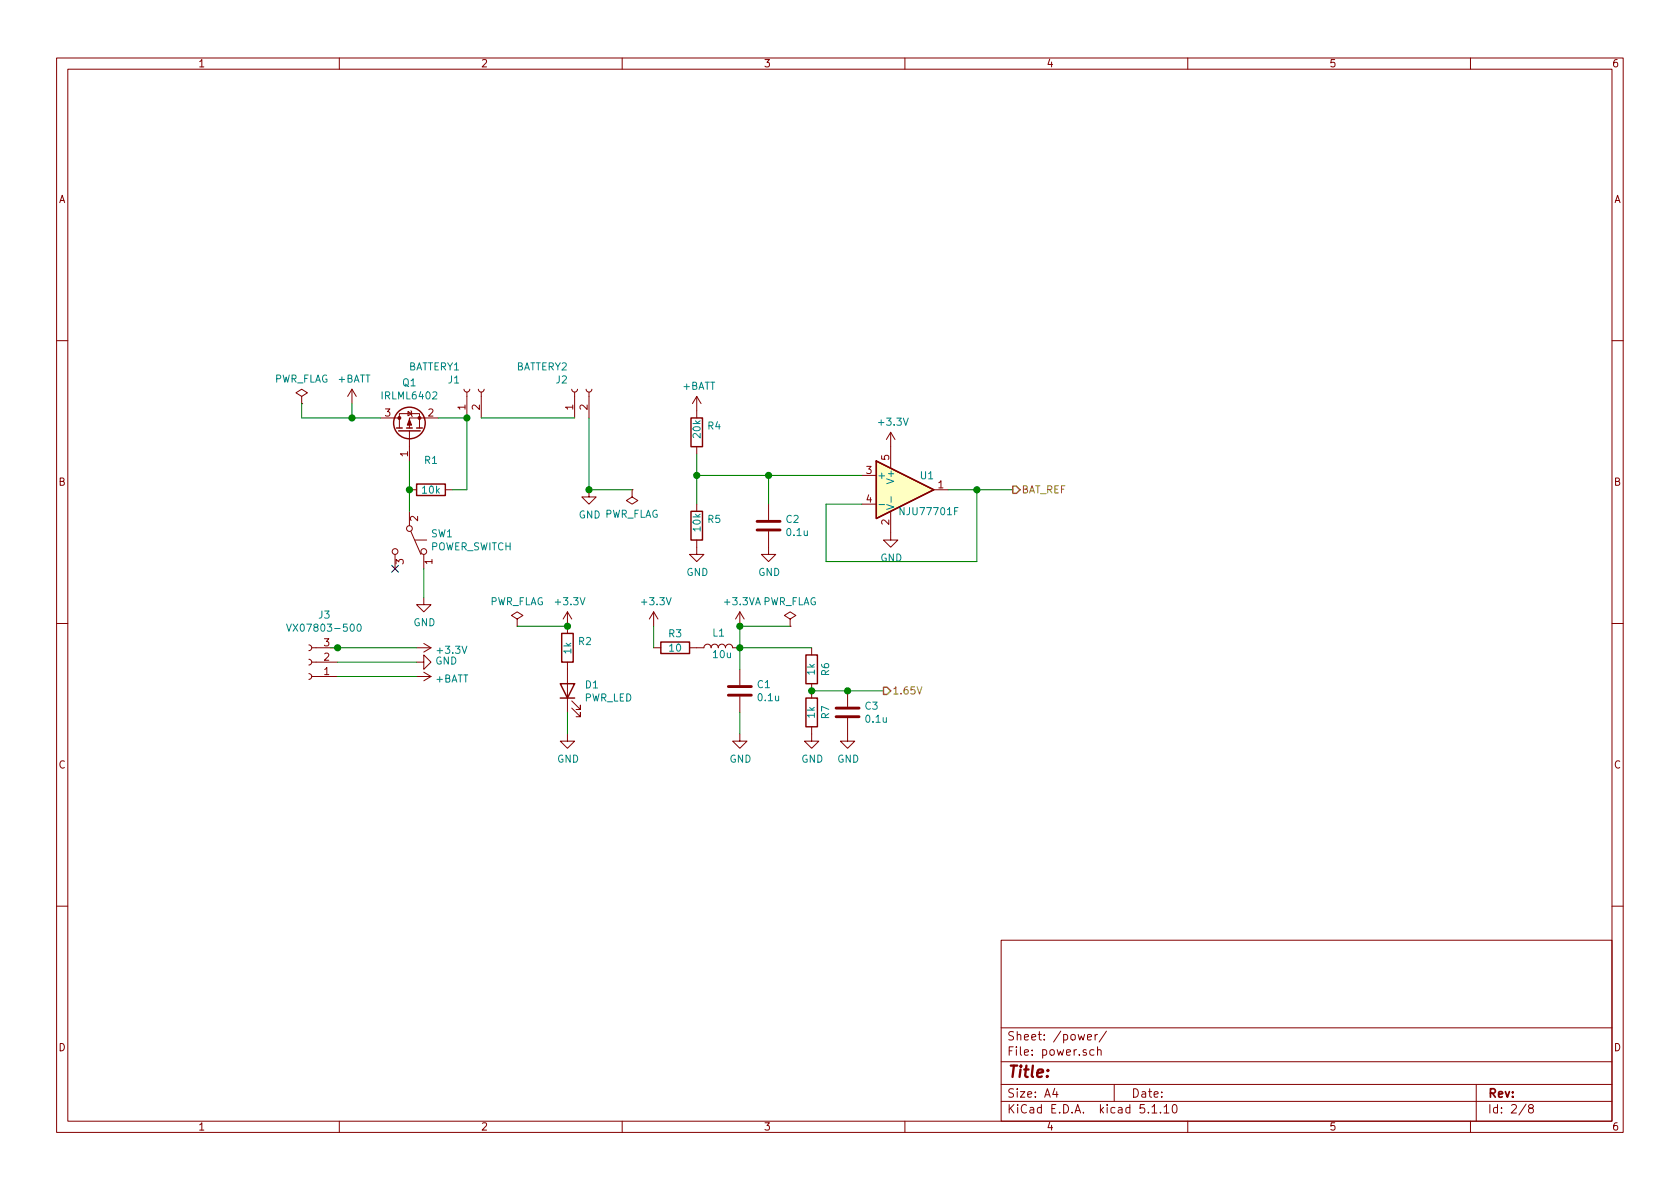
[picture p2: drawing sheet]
EESchema Schematic File Version 4
EELAYER 30 0
EELAYER END
$Descr A4 11693 8268
encoding utf-8
Sheet 2 8
Title ""
Date ""
Rev ""
Comp ""
Comment1 ""
Comment2 ""
Comment3 ""
Comment4 ""
$EndDescr
$Comp
L Transistor_FET:IRLML6402 Q1
U 1 1
P 2850 3000
F 0 "Q1" V 3192 3000 50  0000 C CNN
F 1 "IRLML6402" V 3101 3000 50  0000 C CNN
F 2 "TO_SOT_Packages_SMD:SOT-23" H 3050 2925 50  0001 L CIN
F 3 "https://www.infineon.com/dgdl/irlml6402pbf.pdf?fileId=5546d462533600a401535668d5c2263c" H 2850 3000 50  0001 L CNN
	1    2850 3000
	0    -1   -1   0   
$EndComp
$Comp
L Device:R R1
U 1 1
P 3000 3400
F 0 "R1" V 2793 3400 50  0000 C CNN
F 1 "10k" V 3000 3400 50  0000 C CNN
F 2 "Resistors_SMD:R_0603_HandSoldering" V 2930 3400 50  0001 C CNN
F 3 "~" H 3000 3400 50  0001 C CNN
	1    3000 3400
	0    1    1    0   
$EndComp
Wire Wire Line
	2850 3200 2850 3400
$Comp
L Connector:Conn_01x02_Female J1
U 1 1
P 3250 2700
F 0 "J1" V 3312 2744 50  0000 L CNN
F 1 "BATTERY1" V 3403 2744 50  0000 L CNN
F 2 "Connectors_Molex:Molex_PicoBlade_53047-0210_02x1.25mm_Straight" H 3250 2700 50  0001 C CNN
F 3 "~" H 3250 2700 50  0001 C CNN
	1    3250 2700
	0    -1   -1   0   
$EndComp
Wire Wire Line
	3050 2900 3250 2900
Wire Wire Line
	3150 3400 3250 3400
Wire Wire Line
	3250 3400 3250 2900
Connection ~ 3250 2900
Wire Wire Line
	3350 2900 4000 2900
$Comp
L Connector:Conn_01x02_Female J2
U 1 1
P 4000 2700
F 0 "J2" V 4062 2744 50  0000 L CNN
F 1 "BATTERY2" V 4153 2744 50  0000 L CNN
F 2 "Connectors_Molex:Molex_PicoBlade_53047-0210_02x1.25mm_Straight" H 4000 2700 50  0001 C CNN
F 3 "~" H 4000 2700 50  0001 C CNN
	1    4000 2700
	0    -1   -1   0   
$EndComp
Wire Wire Line
	4100 2900 4100 3400
$Comp
L power:GND #PWR0101
U 1 1
P 4100 3400
F 0 "#PWR0101" H 4100 3150 50  0001 C CNN
F 1 "GND" H 4105 3227 50  0000 C CNN
F 2 "" H 4100 3400 50  0001 C CNN
F 3 "" H 4100 3400 50  0001 C CNN
	1    4100 3400
	1    0    0    -1  
$EndComp
Wire Wire Line
	2850 3400 2850 3550
Connection ~ 2850 3400
Wire Wire Line
	2950 3950 2950 4150
$Comp
L power:GND #PWR0102
U 1 1
P 2950 4150
F 0 "#PWR0102" H 2950 3900 50  0001 C CNN
F 1 "GND" H 2955 3977 50  0000 C CNN
F 2 "" H 2950 4150 50  0001 C CNN
F 3 "" H 2950 4150 50  0001 C CNN
	1    2950 4150
	1    0    0    -1  
$EndComp
NoConn ~ 2750 3950
$Comp
L Switch:SW_Push_SPDT SW1
U 1 1
P 2850 3750
F 0 "SW1" V 2804 3898 50  0000 L CNN
F 1 "POWER_SWITCH" V 2895 3898 50  0000 L CNN
F 2 "Pin_Headers:Pin_Header_Straight_1x03_Pitch2.54mm" H 2850 3750 50  0001 C CNN
F 3 "~" H 2850 3750 50  0001 C CNN
	1    2850 3750
	0    1    1    0   
$EndComp
Wire Wire Line
	2650 2900 2450 2900
Wire Wire Line
	2450 2900 2450 2800
$Comp
L power:+BATT #PWR0103
U 1 1
P 2450 2800
F 0 "#PWR0103" H 2450 2650 50  0001 C CNN
F 1 "+BATT" H 2465 2973 50  0000 C CNN
F 2 "" H 2450 2800 50  0001 C CNN
F 3 "" H 2450 2800 50  0001 C CNN
	1    2450 2800
	1    0    0    -1  
$EndComp
$Comp
L power:PWR_FLAG #FLG0101
U 1 1
P 2100 2800
F 0 "#FLG0101" H 2100 2875 50  0001 C CNN
F 1 "PWR_FLAG" H 2100 2973 50  0000 C CNN
F 2 "" H 2100 2800 50  0001 C CNN
F 3 "~" H 2100 2800 50  0001 C CNN
	1    2100 2800
	1    0    0    -1  
$EndComp
Wire Wire Line
	2100 2800 2100 2900
Wire Wire Line
	2100 2900 2450 2900
Connection ~ 2450 2900
$Comp
L power:+BATT #PWR07
U 1 1
P 4850 2850
F 0 "#PWR07" H 4850 2700 50  0001 C CNN
F 1 "+BATT" H 4865 3023 50  0000 C CNN
F 2 "" H 4850 2850 50  0001 C CNN
F 3 "" H 4850 2850 50  0001 C CNN
	1    4850 2850
	1    0    0    -1  
$EndComp
$Comp
L power:GND #PWR08
U 1 1
P 4850 3800
F 0 "#PWR08" H 4850 3550 50  0001 C CNN
F 1 "GND" H 4855 3627 50  0000 C CNN
F 2 "" H 4850 3800 50  0001 C CNN
F 3 "" H 4850 3800 50  0001 C CNN
	1    4850 3800
	1    0    0    -1  
$EndComp
$Comp
L Device:R R5
U 1 1
P 4850 3650
F 0 "R5" H 4920 3696 50  0000 L CNN
F 1 "10k" V 4850 3600 50  0000 L CNN
F 2 "Resistors_SMD:R_0603_HandSoldering" V 4780 3650 50  0001 C CNN
F 3 "~" H 4850 3650 50  0001 C CNN
	1    4850 3650
	1    0    0    -1  
$EndComp
Wire Wire Line
	4850 3300 5350 3300
Wire Wire Line
	4850 3300 4850 3500
Wire Wire Line
	5350 3300 5350 3500
Connection ~ 5350 3300
$Comp
L Device:C C2
U 1 1
P 5350 3650
F 0 "C2" H 5465 3696 50  0000 L CNN
F 1 "0.1u" H 5465 3605 50  0000 L CNN
F 2 "Capacitors_SMD:C_0603_HandSoldering" H 5388 3500 50  0001 C CNN
F 3 "~" H 5350 3650 50  0001 C CNN
	1    5350 3650
	1    0    0    -1  
$EndComp
$Comp
L power:GND #PWR011
U 1 1
P 5350 3800
F 0 "#PWR011" H 5350 3550 50  0001 C CNN
F 1 "GND" H 5355 3627 50  0000 C CNN
F 2 "" H 5350 3800 50  0001 C CNN
F 3 "" H 5350 3800 50  0001 C CNN
	1    5350 3800
	1    0    0    -1  
$EndComp
Text HLabel 7050 3400 2    50   Output ~ 0
BAT_REF
$Comp
L Amplifier_Operational:LMH6609MF U1
U 1 1
P 6300 3400
F 0 "U1" H 6400 3500 50  0000 L CNN
F 1 "NJU77701F" H 6250 3250 50  0000 L CNN
F 2 "TO_SOT_Packages_SMD:SOT-23-5_HandSoldering" H 6200 3200 50  0001 L CNN
F 3 "http://www.ti.com/lit/ds/symlink/lmh6609.pdf" H 6300 3600 50  0001 C CNN
	1    6300 3400
	1    0    0    -1  
$EndComp
Wire Wire Line
	5350 3300 6000 3300
Wire Wire Line
	6600 3400 6800 3400
Wire Wire Line
	6800 3400 6800 3900
Wire Wire Line
	6800 3900 5750 3900
Wire Wire Line
	5750 3900 5750 3500
Wire Wire Line
	5750 3500 6000 3500
Connection ~ 6800 3400
Wire Wire Line
	6800 3400 7050 3400
$Comp
L power:GND #PWR015
U 1 1
P 6200 3700
F 0 "#PWR015" H 6200 3450 50  0001 C CNN
F 1 "GND" H 6205 3527 50  0000 C CNN
F 2 "" H 6200 3700 50  0001 C CNN
F 3 "" H 6200 3700 50  0001 C CNN
	1    6200 3700
	1    0    0    -1  
$EndComp
$Comp
L power:+3.3V #PWR014
U 1 1
P 6200 3100
F 0 "#PWR014" H 6200 2950 50  0001 C CNN
F 1 "+3.3V" H 6215 3273 50  0000 C CNN
F 2 "" H 6200 3100 50  0001 C CNN
F 3 "" H 6200 3100 50  0001 C CNN
	1    6200 3100
	1    0    0    -1  
$EndComp
$Comp
L power:+3.3V #PWR01
U 1 1
P 2900 4500
F 0 "#PWR01" H 2900 4350 50  0001 C CNN
F 1 "+3.3V" V 2915 4628 50  0000 L CNN
F 2 "" H 2900 4500 50  0001 C CNN
F 3 "" H 2900 4500 50  0001 C CNN
	1    2900 4500
	0    1    1    0   
$EndComp
$Comp
L Connector:Conn_01x03_Female J3
U 1 1
P 2150 4600
F 0 "J3" H 2042 4275 50  0000 C CNN
F 1 "VX07803-500" H 2042 4366 50  0000 C CNN
F 2 "Pin_Headers:Pin_Header_Straight_1x03_Pitch2.54mm" H 2150 4600 50  0001 C CNN
F 3 "~" H 2150 4600 50  0001 C CNN
	1    2150 4600
	-1   0    0    1   
$EndComp
Wire Wire Line
	2300 4500 2350 4500
Connection ~ 2350 4500
$Comp
L power:GND #PWR02
U 1 1
P 2900 4600
F 0 "#PWR02" H 2900 4350 50  0001 C CNN
F 1 "GND" V 2905 4472 50  0000 R CNN
F 2 "" H 2900 4600 50  0001 C CNN
F 3 "" H 2900 4600 50  0001 C CNN
	1    2900 4600
	0    -1   -1   0   
$EndComp
Wire Wire Line
	2900 4600 2350 4600
Wire Wire Line
	2350 4700 2900 4700
$Comp
L power:+BATT #PWR03
U 1 1
P 2900 4700
F 0 "#PWR03" H 2900 4550 50  0001 C CNN
F 1 "+BATT" V 2915 4828 50  0000 L CNN
F 2 "" H 2900 4700 50  0001 C CNN
F 3 "" H 2900 4700 50  0001 C CNN
	1    2900 4700
	0    1    1    0   
$EndComp
Wire Wire Line
	2350 4500 2900 4500
$Comp
L power:+3.3V #PWR04
U 1 1
P 3950 4350
F 0 "#PWR04" H 3950 4200 50  0001 C CNN
F 1 "+3.3V" H 3965 4523 50  0000 C CNN
F 2 "" H 3950 4350 50  0001 C CNN
F 3 "" H 3950 4350 50  0001 C CNN
	1    3950 4350
	1    0    0    -1  
$EndComp
$Comp
L Device:R R2
U 1 1
P 3950 4500
F 0 "R2" H 4020 4546 50  0000 L CNN
F 1 "1k" V 3950 4450 50  0000 L CNN
F 2 "Resistors_SMD:R_0603_HandSoldering" V 3880 4500 50  0001 C CNN
F 3 "~" H 3950 4500 50  0001 C CNN
	1    3950 4500
	1    0    0    -1  
$EndComp
$Comp
L Device:LED D1
U 1 1
P 3950 4800
F 0 "D1" V 3989 4682 50  0000 R CNN
F 1 "PWR_LED" V 3898 4682 50  0000 R CNN
F 2 "LEDs:LED_0603_HandSoldering" H 3950 4800 50  0001 C CNN
F 3 "~" H 3950 4800 50  0001 C CNN
	1    3950 4800
	0    -1   -1   0   
$EndComp
$Comp
L Device:L L1
U 1 1
P 5000 4500
F 0 "L1" V 5100 4450 50  0000 L CNN
F 1 "10u" V 4950 4400 50  0000 L CNN
F 2 "Resistors_SMD:R_1210_HandSoldering" H 5000 4500 50  0001 C CNN
F 3 "~" H 5000 4500 50  0001 C CNN
	1    5000 4500
	0    -1   -1   0   
$EndComp
$Comp
L Device:C C1
U 1 1
P 5150 4800
F 0 "C1" H 5265 4846 50  0000 L CNN
F 1 "0.1u" H 5265 4755 50  0000 L CNN
F 2 "Capacitors_SMD:C_0603_HandSoldering" H 5188 4650 50  0001 C CNN
F 3 "~" H 5150 4800 50  0001 C CNN
	1    5150 4800
	1    0    0    -1  
$EndComp
$Comp
L power:+3.3V #PWR06
U 1 1
P 4550 4350
F 0 "#PWR06" H 4550 4200 50  0001 C CNN
F 1 "+3.3V" H 4565 4523 50  0000 C CNN
F 2 "" H 4550 4350 50  0001 C CNN
F 3 "" H 4550 4350 50  0001 C CNN
	1    4550 4350
	1    0    0    -1  
$EndComp
$Comp
L Device:R R3
U 1 1
P 4700 4500
F 0 "R3" V 4600 4500 50  0000 C CNN
F 1 "10" V 4700 4500 50  0000 C CNN
F 2 "Resistors_SMD:R_0603_HandSoldering" V 4630 4500 50  0001 C CNN
F 3 "~" H 4700 4500 50  0001 C CNN
	1    4700 4500
	0    1    1    0   
$EndComp
$Comp
L power:GND #PWR05
U 1 1
P 3950 5100
F 0 "#PWR05" H 3950 4850 50  0001 C CNN
F 1 "GND" H 3955 4927 50  0000 C CNN
F 2 "" H 3950 5100 50  0001 C CNN
F 3 "" H 3950 5100 50  0001 C CNN
	1    3950 5100
	1    0    0    -1  
$EndComp
$Comp
L power:GND #PWR010
U 1 1
P 5150 5100
F 0 "#PWR010" H 5150 4850 50  0001 C CNN
F 1 "GND" H 5155 4927 50  0000 C CNN
F 2 "" H 5150 5100 50  0001 C CNN
F 3 "" H 5150 5100 50  0001 C CNN
	1    5150 5100
	1    0    0    -1  
$EndComp
Wire Wire Line
	5150 4500 5150 4650
Wire Wire Line
	4550 4350 4550 4500
$Comp
L power:+3.3VA #PWR09
U 1 1
P 5150 4350
F 0 "#PWR09" H 5150 4200 50  0001 C CNN
F 1 "+3.3VA" H 5165 4523 50  0000 C CNN
F 2 "" H 5150 4350 50  0001 C CNN
F 3 "" H 5150 4350 50  0001 C CNN
	1    5150 4350
	1    0    0    -1  
$EndComp
Wire Wire Line
	5150 4350 5150 4500
Connection ~ 5150 4500
Wire Wire Line
	5150 4500 5650 4500
$Comp
L Device:R R6
U 1 1
P 5650 4650
F 0 "R6" V 5550 4650 50  0000 C CNN
F 1 "1k" V 5650 4650 50  0000 C CNN
F 2 "Resistors_SMD:R_0603_HandSoldering" V 5580 4650 50  0001 C CNN
F 3 "~" H 5650 4650 50  0001 C CNN
	1    5650 4650
	-1   0    0    1   
$EndComp
$Comp
L Device:R R7
U 1 1
P 5650 4950
F 0 "R7" V 5550 4950 50  0000 C CNN
F 1 "1k" V 5650 4950 50  0000 C CNN
F 2 "Resistors_SMD:R_0603_HandSoldering" V 5580 4950 50  0001 C CNN
F 3 "~" H 5650 4950 50  0001 C CNN
	1    5650 4950
	-1   0    0    1   
$EndComp
Wire Wire Line
	5150 4950 5150 5100
$Comp
L power:GND #PWR012
U 1 1
P 5650 5100
F 0 "#PWR012" H 5650 4850 50  0001 C CNN
F 1 "GND" H 5655 4927 50  0000 C CNN
F 2 "" H 5650 5100 50  0001 C CNN
F 3 "" H 5650 5100 50  0001 C CNN
	1    5650 5100
	1    0    0    -1  
$EndComp
Wire Wire Line
	3950 4950 3950 5100
$Comp
L Device:C C3
U 1 1
P 5900 4950
F 0 "C3" H 6015 4996 50  0000 L CNN
F 1 "0.1u" H 6015 4905 50  0000 L CNN
F 2 "Capacitors_SMD:C_0603_HandSoldering" H 5938 4800 50  0001 C CNN
F 3 "~" H 5900 4950 50  0001 C CNN
	1    5900 4950
	1    0    0    -1  
$EndComp
$Comp
L power:GND #PWR013
U 1 1
P 5900 5100
F 0 "#PWR013" H 5900 4850 50  0001 C CNN
F 1 "GND" H 5905 4927 50  0000 C CNN
F 2 "" H 5900 5100 50  0001 C CNN
F 3 "" H 5900 5100 50  0001 C CNN
	1    5900 5100
	1    0    0    -1  
$EndComp
Wire Wire Line
	5650 4800 5900 4800
Connection ~ 5650 4800
Wire Wire Line
	5900 4800 6150 4800
Connection ~ 5900 4800
Text HLabel 6150 4800 2    50   Output ~ 0
1.65V
$Comp
L power:PWR_FLAG #FLG0102
U 1 1
P 3600 4350
F 0 "#FLG0102" H 3600 4425 50  0001 C CNN
F 1 "PWR_FLAG" H 3600 4523 50  0000 C CNN
F 2 "" H 3600 4350 50  0001 C CNN
F 3 "~" H 3600 4350 50  0001 C CNN
	1    3600 4350
	1    0    0    -1  
$EndComp
Wire Wire Line
	3600 4350 3950 4350
Connection ~ 3950 4350
$Comp
L power:PWR_FLAG #FLG0103
U 1 1
P 4400 3400
F 0 "#FLG0103" H 4400 3475 50  0001 C CNN
F 1 "PWR_FLAG" H 4400 3573 50  0000 C CNN
F 2 "" H 4400 3400 50  0001 C CNN
F 3 "~" H 4400 3400 50  0001 C CNN
	1    4400 3400
	-1   0    0    1   
$EndComp
Wire Wire Line
	4100 3400 4400 3400
Connection ~ 4100 3400
$Comp
L power:PWR_FLAG #FLG0104
U 1 1
P 5500 4350
F 0 "#FLG0104" H 5500 4425 50  0001 C CNN
F 1 "PWR_FLAG" H 5500 4523 50  0000 C CNN
F 2 "" H 5500 4350 50  0001 C CNN
F 3 "~" H 5500 4350 50  0001 C CNN
	1    5500 4350
	1    0    0    -1  
$EndComp
Wire Wire Line
	5500 4350 5150 4350
Connection ~ 5150 4350
Connection ~ 4850 3300
Wire Wire Line
	4850 3150 4850 3300
$Comp
L Device:R R4
U 1 1
P 4850 3000
F 0 "R4" H 4920 3046 50  0000 L CNN
F 1 "20k" V 4850 2950 50  0000 L CNN
F 2 "Resistors_SMD:R_0603_HandSoldering" V 4780 3000 50  0001 C CNN
F 3 "~" H 4850 3000 50  0001 C CNN
	1    4850 3000
	1    0    0    -1  
$EndComp
$EndSCHEMATC
